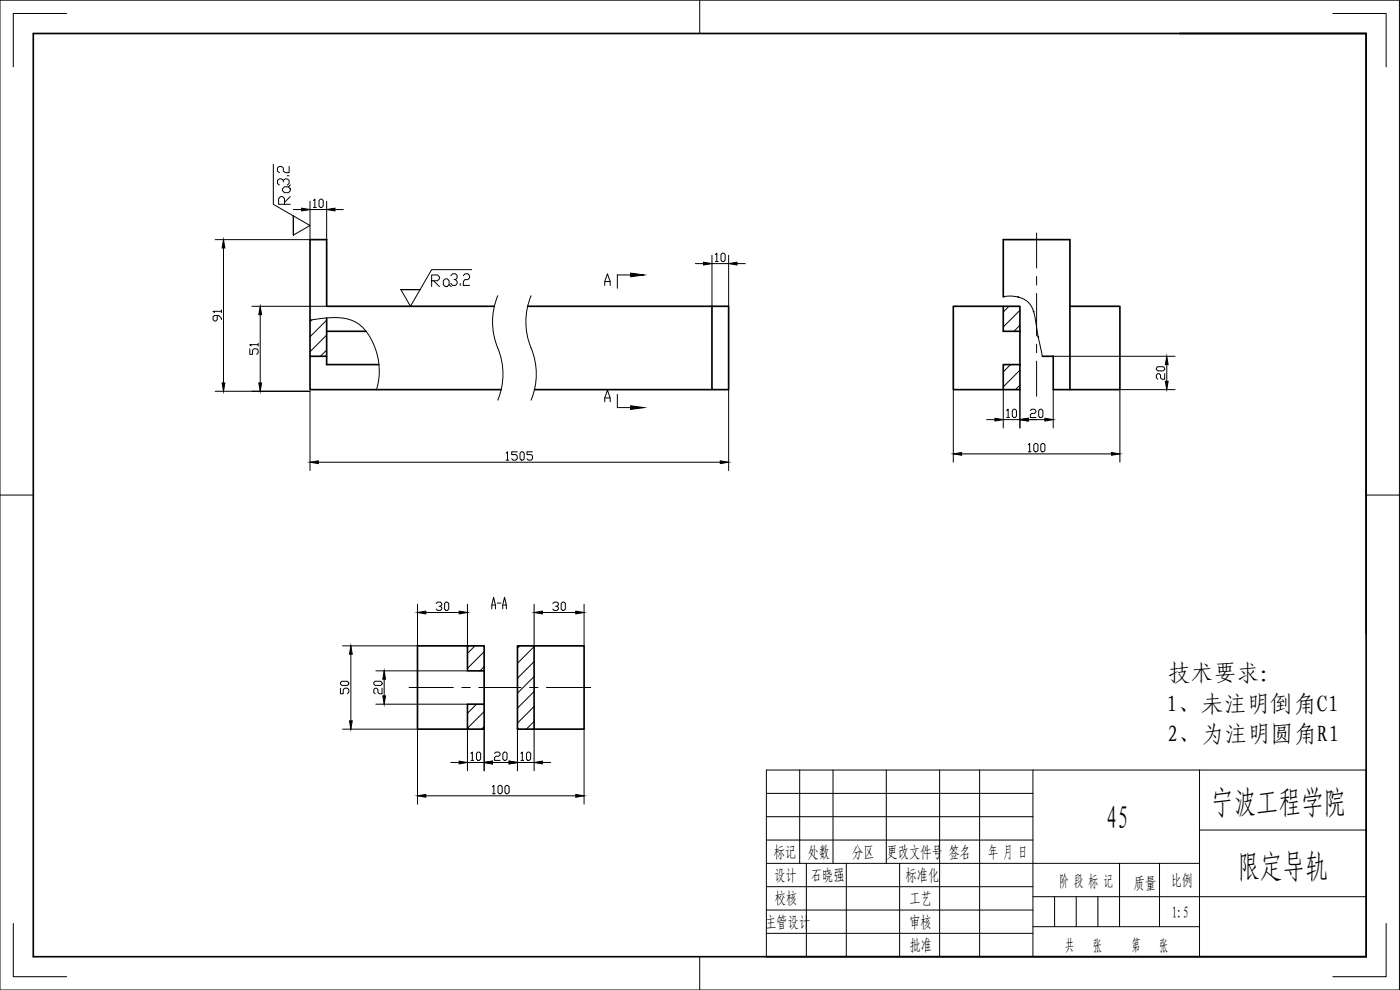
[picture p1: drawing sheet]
<svg xmlns="http://www.w3.org/2000/svg" width="420mm" height="297mm" viewBox="0 0 420 297" stroke-linecap="round" stroke-linejoin="round" font-family="sans-serif">
<g fill="none" stroke="#000" stroke-width=".5">
<path d="M10 10.1h400v276.9h-400zM354 10.1h56v180M98 99.4h11.8M148.4 91.9h-50.4v-20h-5v35h5v-11.5M158.3 91.9h55.4M213.7 91.9h5v25h-5zM301.1 91.9h5v7.5h-5zM301.1 91.9h-15v25h15M301.1 89v-17.1h20v45M306.1 99.4v10M321.1 91.9h15v25h-15M93 106.9v10h57.4"/>
<path d="M98 106.9v2.5h15.7M160.4 116.9h53.3M301.1 109.4h5v7.5h-5zM312.8 106.9h3.3v10h5M140.3 193.8h5v7.5h-5zM140.3 193.8h-15v25h15M155.3 193.8h5v25h-5zM160.3 193.8h15v25h-15M140.3 211.3h5v7.5h-5zM145.3 201.3v10"/>
</g>
<!-- layer: 0 -->
<path d="M93 96.1l2.3-.4a17.7 17.7 0 0 1 11.7 1.1 17.6 17.6 0 0 1 6.7 12.8l.1 3.4-.8 3.9M301.1 89a7.4 7.4 0 0 1 8.9 3.8l.6 2.1 2.2 12" fill="none" stroke="#000" stroke-width=".3"/>
<g fill="none" stroke="#000" stroke-width=".3">
<path d="M93.6 96l-.6 .6M98 96.1l-5 4.9M181.5 85.6v-1.1l.8-2.4 .8 2.4v1.1M181.5 84.5h1.6M193.3 82.5h-8v4M302.8 91.9l-1.7 1.7M306.1 93.1l-5 5M306.1 97.6l-1.8 1.8M98 100.5l-5 5M98 105l-1.8 1.9M181.5 119.4h1.6M185.3 118.3v4h8"/>
<path d="M303.3 109.4l-2.2 2.2M306.1 111.1l-5 5M306.1 115.6l-1.3 1.3M181.5 120.6v-1.2l.8-2.3 .8 2.3v1.2M142.6 193.8l-2.3 2.2M145.3 195.5l-5 5M156 193.8l-.7 .7M160.3 198.5l-5 5M160.3 194l-5 5M143 211.3l-2.7 2.7M145.3 213.5l-5 5M145.3 218l-.8 .8"/>
<path d="M145.3 200l-1.3 1.3M160.3 203l-5 5M160.3 207.5l-5 5M160.3 212l-5 5M160.3 216.5l-2.3 2.3"/>
</g>
<g fill="#000" stroke="#000" stroke-width=".3">
<path d="M189.3 81.9l4 .6-4 .5zM189.3 121.7l4 .6-4 .5z"/>
<circle cx="301.2" cy="89" r=".12"/>
<circle cx="305.6" cy="89.1" r=".12"/>
<circle cx="310.2" cy="93.5" r=".12"/>
<circle cx="311.6" cy="101.1" r=".12"/>
</g>
<path d="M311.1 69.9v10.5M311.1 83v2.5M311.1 88v12.7M311.1 103.3v2.5M311.1 108.4v10.5M122.8 206.3h13.3M138.6 206.3h2.5M143.7 206.3h12.7M158.9 206.3h2.6M164 206.3h13.3" fill="none" stroke="#000" stroke-width=".3"/>
<g fill="none" stroke="#000" stroke-width=".3">
<path d="M82 49.3v12l11 6.4-5 2.8M86.8 49.9v1.9h-1.2l-.6-.5v-.9l-.6-.5h-.5l-.6 .5v.9l.6 .5M88 64.8v5.7v-5.7M126.1 86.9h-5.8h5.8M139.1 82.7l.4-.6h1l.4 .6v.6l-.4 .6h-1l-.4 .6v1.1h1.8M141.5 80.9h-12l-6.3 11-2.9-5M149.4 88.7a20.4 20.4 0 0 0 0 15.7M159.4 88.7a20.4 20.4 0 0 0 0 15.7M149.4 104.4a20.4 20.4 0 0 1 0 15.7M159.4 104.4a20.4 20.4 0 0 1 0 15.7M147.6 182.7v-1.2l.5-2.3 .6 2.3v1.2M147.6 181.5h1.1"/>
<path d="M149.2 181h1.1M150.9 182.7v-1.2l.5-2.3 .6 2.3v1.2M150.9 181.5h1.1"/>
</g>
<g fill="none" stroke="#000" stroke-width=".3">
<path d="M0 .1h420v296.9h-420zM20 4h-16v16.1M210 .1v10M400 4h16v16.1M0 148.5h10M410 148.5h10M230 238h80M240 231v28M250 231v28M266 231v28M282 231v56M294 231v56"/>
<path d="M310 231v56M360 231v56M230 245h80M230 252h80M230 259h130M242 259v28M254 259v28M270 259v28M336 259v19M348 259v19M360 249h50M4 277v16h16"/>
<path d="M230 266h80M230 273h80M310 278h50M310 269h100M316.5 269v9M323 269v9M329.5 269v9M416 277v16h-16M210 287v10M230 287v-56h180v56M230 280h80"/>
</g>
<g fill="none" stroke="#000" stroke-width=".3">
<path d="M67.1 74.4v40.5M88 62.9h2.5M93 60.4v11.5h-28.4M93 62.9h5M94.1 60.2l.4-.5v2.5M94.1 62.2h.8M95.7 60.2l.5-.5h.4l.4 .5v1.6l-.4 .4h-.4l-.5-.4zM98 60.4v11.5M100.5 62.9h2.5M208.7 79.1h2.5M213.7 76.6v15.3M213.7 79.1h5"/>
<path d="M214.7 76.4l.4-.4v2.5M214.7 78.5h.8M216.8 76h.4l.4 .4v1.6l-.4 .5h-.4l-.4-.5v-1.6zM218.7 76.6v15.3M221.2 79.1h2.5M65.2 94.7v1.2l-.4 .4h-.4l-.5-.4v-.8l.5-.4h1.2l.9 .8v.4M66.5 93.4h-2.6l.5 .4M66.5 93v.8M75.6 91.9h22.4M78.1 94.4v20.5M64.6 117.4h28.4v23.8M75 104.7v1.6h.8v-1.2l.4-.4h.8l.5 .4v.8l-.5 .4"/>
<path d="M77.5 103.4h-2.5l.4 .4M77.5 103v.8M218.7 116.9v24.3M286.1 116.9v21.8M301.1 116.9v11.5M306.1 116.9v11.5M316.1 106.9h36.6M316.1 116.9v11.5M347 110.4l.5-.4h1.6l.4 .4v.5l-.4 .4h-1.6l-.5-.4zM349.5 112.1v1.7h-.8l-.4-.4v-.9l-.4-.4h-.4l-.5 .4v.9l.5 .4M350.2 109.4v5M352.7 116.9h-16.6v21.8"/>
<path d="M95.5 138.7h120.7M151.9 136l.4-.4v2.5M151.9 138.1h.8M155.2 135.6h-1.6v.8h1.2l.4 .4v.8l-.4 .5h-.8l-.4-.5M156.5 135.6h.4l.4 .4v1.6l-.4 .5h-.4l-.4-.5v-1.6zM159.8 135.6h-1.7v.8h1.3l.4 .4v.8l-.4 .5h-.8l-.5-.5M288.6 136.2h45M296.1 125.9h2.5M301.1 125.9h5M302.1 123.2l.5-.4v2.5M302.1 125.3h.9M303.8 123.2l.4-.4h.4l.5 .4v1.7l-.5 .4h-.4l-.4-.4z"/>
<path d="M308.6 133.5l.4-.4v2.5M308.6 125.9h5M308.6 135.6h.8M309.2 123.2l.4-.4h.9l.4 .4v.4l-.4 .4h-.9l-.4 .4v.9h1.7M310.3 133.5l.4-.4h.4l.4 .4v1.6l-.4 .5h-.4l-.4-.5zM312.1 122.8h.5l.4 .4v1.7l-.4 .4h-.5l-.4-.4v-1.7zM312.3 133.5l.5-.4h.4l.4 .4v1.6l-.4 .5h-.4l-.5-.5zM105.3 196.3v20M125.3 181.3v12.5h-22.5M127.8 183.8h10M130.9 181.1l.4-.4h.9l.4 .4v.4l-.4 .4h-.4M132.2 181.9l.4 .4v.4l-.4 .5h-.9l-.4-.5"/>
<path d="M133.8 180.7h.4l.5 .4v1.6l-.5 .5h-.4l-.4-.5v-1.6zM140.3 181.3v12.5M160.3 181.3v12.5M162.8 183.8h10M165.9 181.1l.4-.4h.9l.4 .4v.4l-.4 .4h-.4M167.2 181.9l.4 .4v.4l-.4 .5h-.9l-.4-.5M168.8 180.7h.5l.4 .4v1.6l-.4 .5h-.5l-.4-.5v-1.6zM175.3 181.3v12.5M102.2 206.5v1.7h.8v-1.3l.4-.4h.9l.4 .4v.8l-.4 .5M102.6 204.4h1.7l.4 .4v.4l-.4 .5h-1.7l-.4-.5v-.4zM102.8 218.8h22.5v22.5M112.6 204.4h1.7l.4 .4v.4l-.4 .5h-1.7l-.4-.5v-.4z"/>
<path d="M112.8 201.3h27.5M112.8 211.3h27.5M114.7 206.5v1.7h-.9l-.4-.5v-.8l-.4-.4h-.4l-.4 .4v.8l.4 .5M115.3 203.8v5M140.3 218.8v12.5M145.3 218.8v12.5M155.3 218.8v12.5M160.3 218.8v12.5M175.3 218.8v22.5M127.8 238.8h45M135.3 228.8h2.5M140.3 228.8h5"/>
<path d="M141.3 226.1l.5-.4v2.5M141.3 228.2h.9M143 226.1l.4-.4h.4l.5 .4v1.6l-.5 .5h-.4l-.4-.5zM147.8 236.1l.4-.4v2.5M147.8 228.8h5M147.8 238.2h.8M148.4 226.1l.4-.4h.9l.4 .4v.4l-.4 .4h-.9l-.4 .4v.9h1.7M149.5 236.1l.4-.4h.4l.4 .4v1.6l-.4 .5h-.4l-.4-.5zM150.9 226.1l.4-.4h.5l.4 .4v1.6l-.4 .5h-.5l-.4-.5zM151.5 236.1l.5-.4h.4l.4 .4v1.6l-.4 .5h-.4l-.5-.5zM155.3 228.8h5M156.3 226.1l.4-.4v2.5"/>
<path d="M156.3 228.2h.9M158 226.1l.4-.4h.4l.5 .4v1.6l-.5 .5h-.4l-.4-.5zM162.8 228.8h2.5"/>
</g>
<g fill="#000" stroke="#000" stroke-width=".3">
<path d="M67.1 71.9l.4 2.5h-.8zM90.5 62.5l2.5 .4-2.5 .4zM98 62.9l2.5-.4v.8zM211.2 78.7l2.5 .4-2.5 .4zM218.7 79.1l2.5-.4v.8zM78.1 91.9l.4 2.5h-.8zM66.7 114.9h.8l-.4 2.5zM77.7 114.9h.8l-.4 2.5zM349.7 114.4h.9l-.4 2.5zM350.2 106.9l.4 2.5h-.9zM93 138.7l2.5-.4v.8zM216.2 138.3l2.5 .4-2.5 .4z"/>
<path d="M286.1 136.2l2.5-.4v.8zM298.6 125.5l2.5 .4-2.5 .4zM306.1 125.9l2.5-.4v.8zM313.6 125.5l2.5 .4-2.5 .4zM333.6 135.8l2.5 .4-2.5 .4zM105.3 193.8l.4 2.5h-.8zM125.3 183.8l2.5-.4v.8zM137.8 183.4l2.5 .4-2.5 .4zM160.3 183.8l2.5-.4v.8zM172.8 183.4l2.5 .4-2.5 .4zM104.9 216.3h.8l-.4 2.5zM115.3 201.3l.4 2.5h-.8z"/>
<path d="M114.9 208.8h.8l-.4 2.5zM125.3 238.8l2.5-.4v.8zM137.8 228.4l2.5 .4-2.5 .4zM145.3 228.8l2.5-.4v.8zM152.8 228.4l2.5 .4-2.5 .4zM160.3 228.8l2.5-.4v.8zM172.8 238.4l2.5 .4-2.5 .4z"/>
</g>
<g font-size="9.7">
<text x="363.5" y="244.3">宁波工程学院</text>
<text x="332" y="248.8">45</text>
<text x="371.4" y="263.3">限定导轨</text>
</g>
<text font-size="7.1" x="128.4" y="87.1">Ra</text>
<g font-size="6.9">
<text x="350.5" y="204.3">技术要求：</text>
<text x="350.1" y="213.5">1、未注明倒角C1</text>
<text x="350.3" y="222.7">2、为注明圆角R1</text>
</g>
<text font-size="6.6" x="87.8" y="62.4" transform="rotate(-90 87.8 62.4)">Ra</text>
<g font-size="4.8">
<text x="232.3" y="257.5">标记</text>
<text x="242.3" y="257.5">处数</text>
<text x="255.7" y="257.3">分区</text>
<text x="266.1" y="257.5">更改文件号</text>
<text x="284.7" y="257.5">签名</text>
<text x="296.6" y="257.5">年 月 日</text>
<text x="232.4" y="264.3">设计</text>
<text x="243.4" y="264.3">石晓强</text>
<text x="271.7" y="264.5">标准化</text>
<text x="317.8" y="266.1">阶 段 标 记</text>
<text x="340.3" y="266.6">质量</text>
<text x="351.4" y="265.9">比例</text>
<text x="232.5" y="271.2">校核</text>
<text x="272.9" y="271.1">工艺</text>
<text x="351.7" y="275.5">1:5</text>
<text x="229.7" y="278.5">主管设计</text>
<text x="272.9" y="278.5">审核</text>
<text x="272.9" y="285.4">批准</text>
<text x="319.7" y="285.4">共</text>
<text x="327.9" y="285.4">张</text>
<text x="339.6" y="285.4">第</text>
<text x="347.8" y="285.4">张</text>
</g>
</svg>
